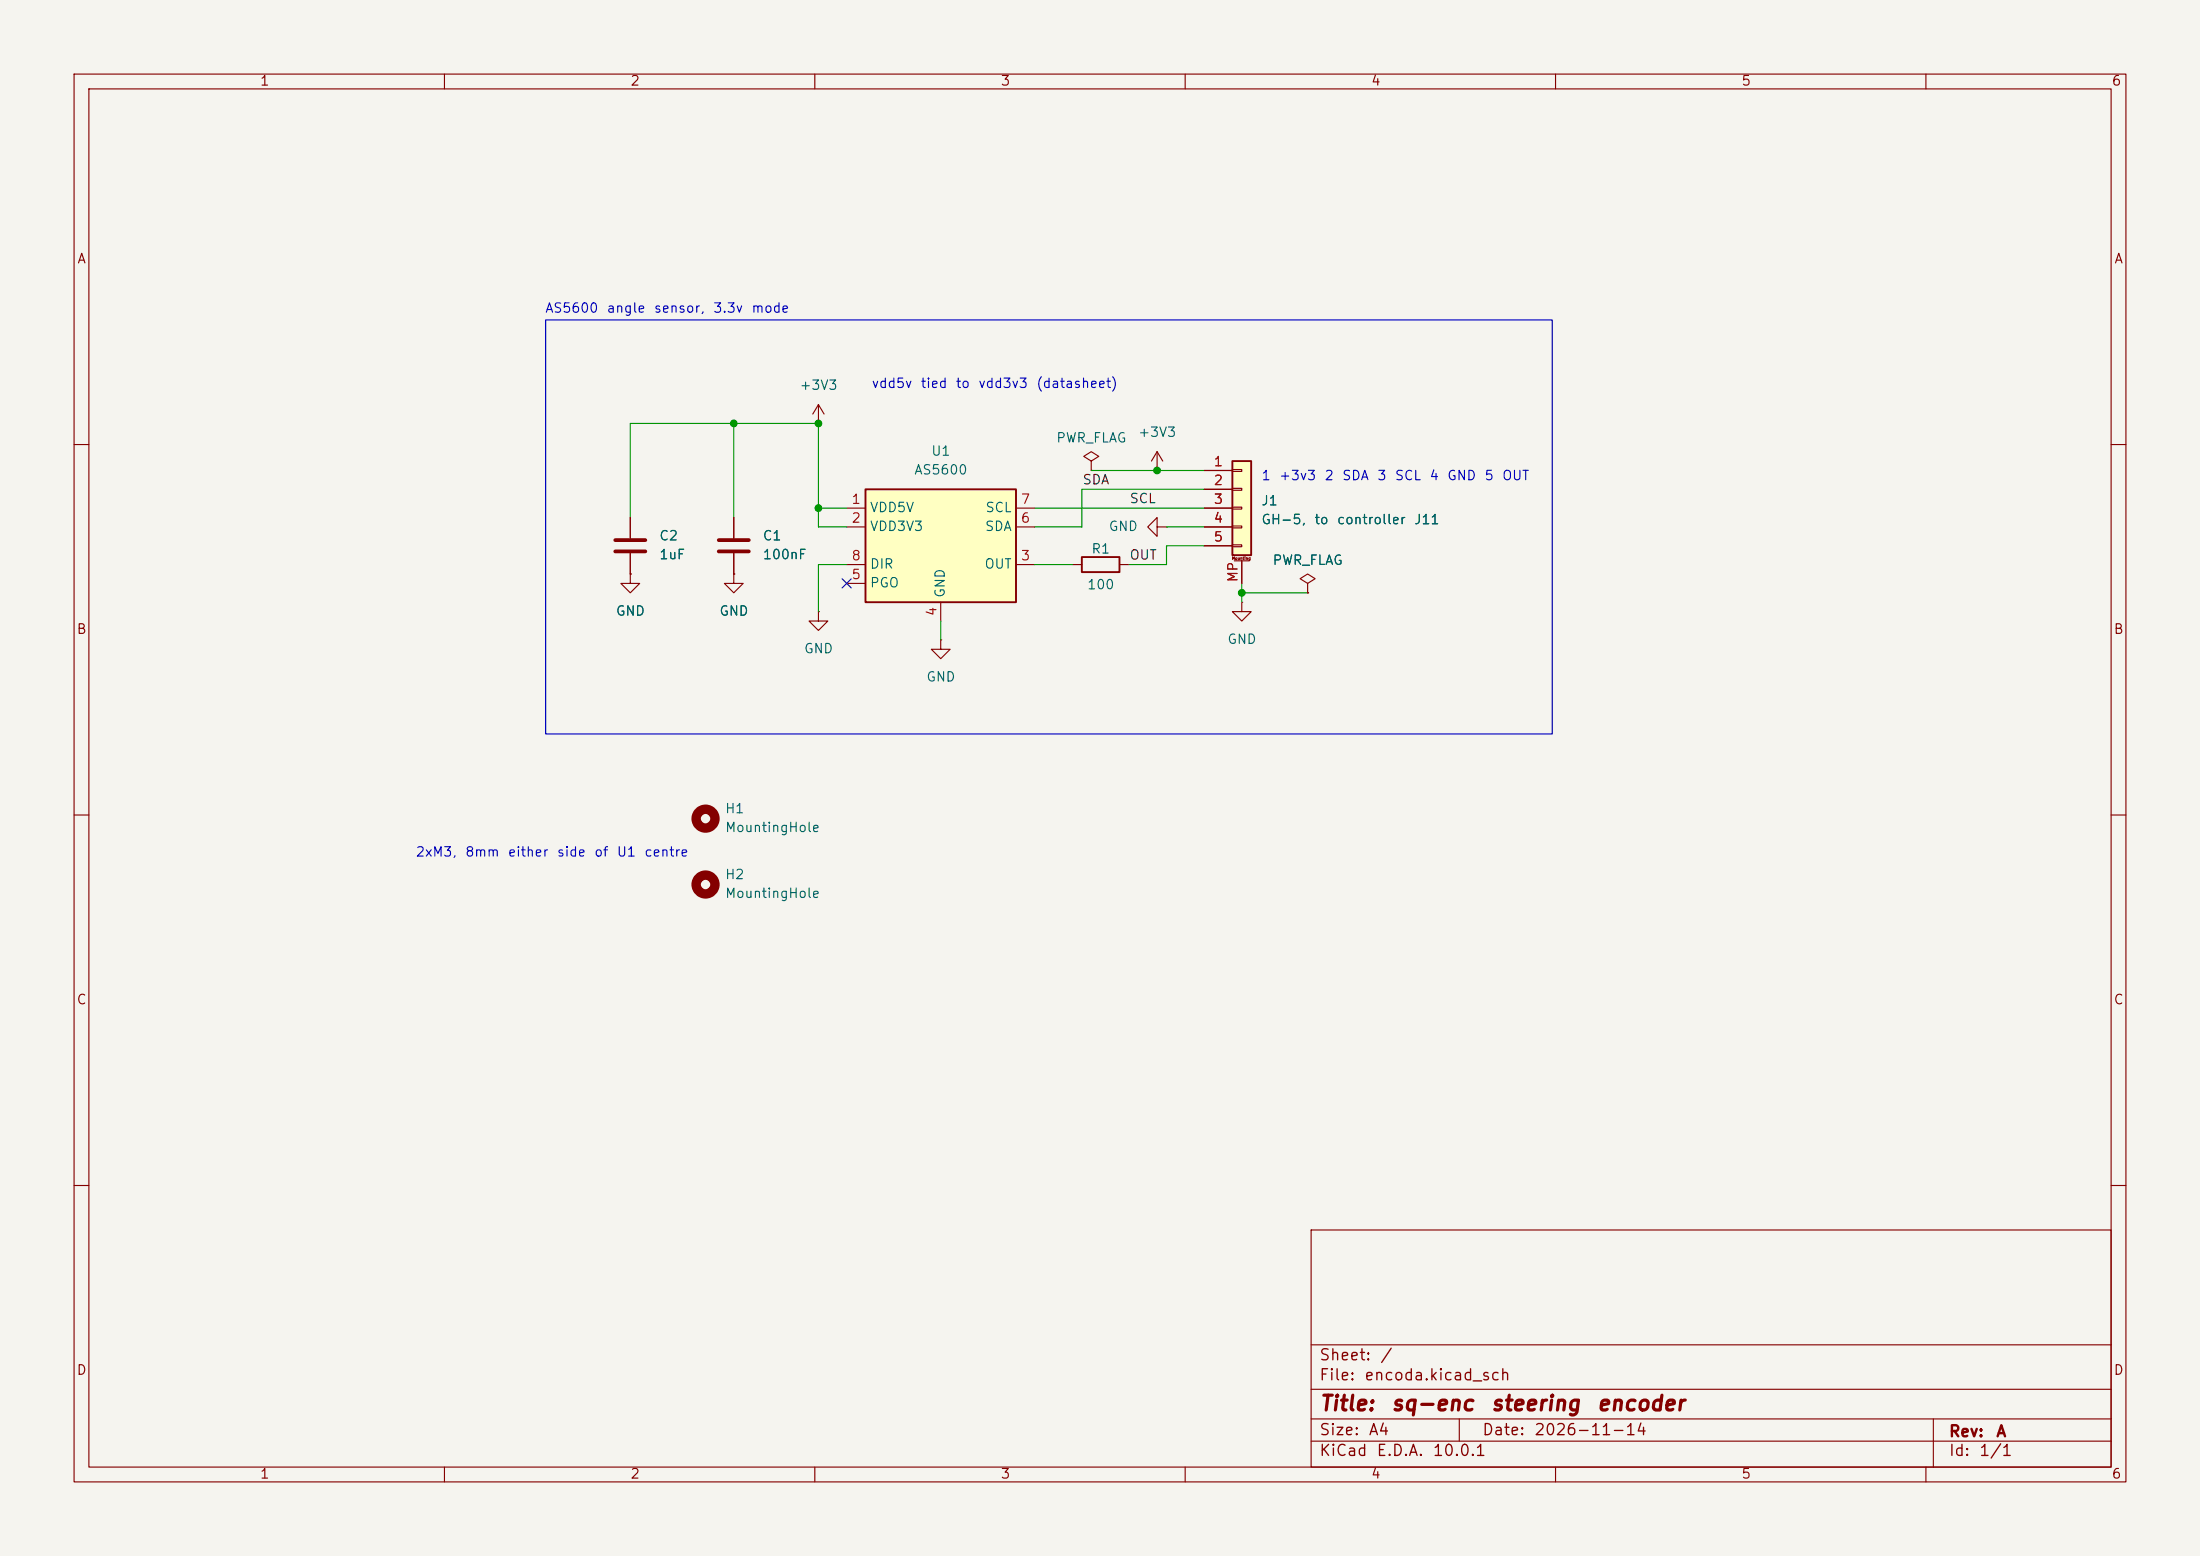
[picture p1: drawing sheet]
<svg xmlns="http://www.w3.org/2000/svg" width="297mm" height="210mm" viewBox="0 0 297 210" stroke-linecap="round" stroke-linejoin="round" font-family="sans-serif">
<path d="M0 0h297v210h-297z" fill="#f5f4ef" stroke="#f5f4ef" stroke-width=".14"/>
<g fill="none" stroke="#840000" stroke-width=".15">
<path d="M10 10h277v190h-277zM12 12h273v186h-273zM60 10v2M110 10v2M160 10v2M210 10v2M260 10v2M10 60h2M85.1 77.5v1.2h1.3l-1.3 1.3-1.3-1.3h1.3M85.1 77.5h.1M85.1 69.9v2.7M85.1 74.7v2.8"/>
<path d="M99.1 77.5v1.2h1.2l-1.2 1.3-1.3-1.3h1.3M99.1 77.5h.1M99.1 69.9v2.7M99.1 74.7v2.8M176.5 78.7l1-.6-1-.6-1 .6 1 .6v1.3M285 60h2M167.6 81.3v1.3h1.3l-1.3 1.2-1.2-1.2h1.2M167.6 81.3h.1M176.5 80h.1M10 110h2M285 110h2M10 160h2"/>
<path d="M177 166h108v32h-108zM285 160h2M60 198v2M110 198v2M160 198v2M177 194.5h108M177 191.5h108M177 187.5h108M177 181.5h108M197 191.5v3M210 198v2M260 198v2"/>
<path d="M261 191.5v6.5"/>
</g>
<path d="M83.1 72.9h4M83.1 74.4h4M97 72.9h4.1M97 74.4h4.1" fill="none" stroke="#840000" stroke-width=".51"/>
<path d="M116.8 66h20.4v15.3h-20.4z" fill="#ffffc2"/>
<path d="M116.8 66h20.4v15.3h-20.4z" fill="none" stroke="#840000" stroke-width=".25"/>
<path d="M110.5 57.2h.1M110.5 54.6l-.8 1.3M110.5 54.6l.8 1.3M110.5 54.6v2.6M114.3 68.6h2.5M114.3 71.1h2.5M114.3 76.2h2.5M114.3 78.7h2.5M137.2 68.6h2.5M137.2 71.1h2.5M137.2 76.2h2.5M127 81.3v2.5" fill="none" stroke="#840000" stroke-width=".15"/>
<path d="M166.4 62.2h2.5v12.7h-2.5z" fill="#ffffc2"/>
<path d="M146 75.2h5.1v2h-5.1zM166.4 62.2h2.5v12.7h-2.5z" fill="none" stroke="#840000" stroke-width=".25"/>
<g fill="none" stroke="#840000" stroke-width=".15">
<path d="M85.1 77.5h.1M85.1 69.9v2.7M85.1 74.7v2.8M99.1 77.5h.1M99.1 69.9v2.7M99.1 74.7v2.8M144.8 76.2h1.2M147.3 62.2l1-.6-1-.6-1 .6 1 .6v1.3M147.3 63.5h.1M151.1 76.2h1.3M156.2 71.1v-1.2l-1.3 1.2 1.3 1.3v-1.3h1.3M156.2 63.5h.1"/>
<path d="M156.2 61l-.8 1.2M156.2 61l.8 1.2M156.2 61v2.5M157.5 71.1h.1M162.6 63.5h3.8M162.6 66h3.8M162.6 68.6h3.8M162.6 71.1h3.8M162.6 73.7h3.8M166.4 63.4h1.2v.2h-1.2zM166.4 65.9h1.2v.3h-1.2zM166.4 68.5h1.2v.2h-1.2z"/>
<path d="M166.4 71h1.2v.2h-1.2zM166.4 73.5h1.2v.3h-1.2zM166.6 75.7h2.1M167.6 75.7v3M110.5 82.6v1.2h1.3l-1.3 1.3-1.3-1.3h1.3M110.5 82.6h.1M127 86.4v1.2h1.3l-1.3 1.3-1.3-1.3h1.3M127 86.4h.1M176.5 80h.1"/>
</g>
<g fill="none" stroke="#840000" stroke-width="1.3">
<circle cx="95.2" cy="110.5" r="1.27"/>
<circle cx="95.2" cy="119.4" r="1.27"/>
</g>
<g fill="none" stroke="#009600" stroke-width=".15">
<path d="M99.1 57.2v12.7M85.1 69.9v-12.7h25.4v13.9h3.8M110.5 68.6h3.8M114.3 76.2h-3.8v6.4M139.7 76.2h5.1M139.7 68.6h22.9M147.3 63.5h15.3M157.5 71.1h5.1M162.6 73.7h-5.1v2.5h-5.1M162.6 66h-16.6v5.1h-6.3M167.6 78.7v2.6M127 83.8v2.6"/>
<path d="M167.6 80h8.9"/>
</g>
<path d="M113.7 78.1l1.2 1.2M114.9 78.1l-1.2 1.2" fill="none" stroke="#000084" stroke-width=".15"/>
<path d="M73.7 43.2h135.8v55.9h-135.8z" fill="none" stroke="#0000c2" stroke-width=".15"/>
<g fill="#009600" stroke="#009600" stroke-width=".14">
<circle cx="99.1" cy="57.2" r=".46"/>
<circle cx="110.5" cy="57.2" r=".46"/>
<circle cx="110.5" cy="68.6" r=".46"/>
<circle cx="167.6" cy="80" r=".46"/>
<circle cx="156.2" cy="63.5" r=".46"/>
</g>
<g font-size="2" fill="#840000">
<text x="178" y="190.9">Title:</text>
<text x="187.7" y="190.9">sq-enc</text>
<text x="201.1" y="190.9">steering</text>
<text x="215.4" y="190.9">encoder</text>
</g>
<g font-size="1.5" fill="#840000">
<text x="178" y="184">Sheet:</text>
<text x="186.2" y="184">/</text>
<text x="178" y="186.7">File:</text>
<text x="184.1" y="186.7">encoda.kicad_sch</text>
<text x="178" y="196.9">KiCad</text>
<text x="178" y="194.1">Size:</text>
<text x="184.7" y="194.1">A4</text>
<text x="185.7" y="196.9">E.D.A.</text>
<text x="193.3" y="196.9">10.0.1</text>
<text x="200" y="194.1">Date:</text>
<text x="207" y="194.1">2026-11-14</text>
<text x="263" y="194.3">Rev:</text>
<text x="263" y="196.9">Id:</text>
<text x="267.1" y="196.9">1/1</text>
<text x="269.4" y="194.3">A</text>
</g>
<g font-size="1.3" fill="#840000">
<text x="35" y="11.9">1</text>
<text x="85" y="11.9">2</text>
<text x="135" y="11.9">3</text>
<text x="185" y="11.9">4</text>
<text x="235" y="11.9">5</text>
<text x="285" y="11.9">6</text>
<text x="10.3" y="35.9">A</text>
<text x="285.3" y="35.9">A</text>
<text x="10.3" y="85.9">B</text>
<text x="285.3" y="85.9">B</text>
<text x="10.3" y="135.9">C</text>
<text x="285.3" y="135.9">C</text>
<text x="10.3" y="185.9">D</text>
<text x="285.3" y="185.9">D</text>
<text x="35" y="199.9">1</text>
<text x="85" y="199.9">2</text>
<text x="135" y="199.9">3</text>
<text x="185" y="199.9">4</text>
<text x="235" y="199.9">5</text>
<text x="285" y="199.9">6</text>
</g>
<g font-size="1.3" fill="#0000c2">
<text x="73.5" y="42.5">AS5600</text>
<text x="81.8" y="42.5">angle</text>
<text x="88.2" y="42.5">sensor,</text>
<text x="96.2" y="42.5">3.3v</text>
<text x="101.3" y="42.5">mode</text>
<text x="117.6" y="52.7">vdd5v</text>
<text x="124.2" y="52.7">tied</text>
<text x="128.9" y="52.7">to</text>
<text x="132" y="52.7">vdd3v3</text>
<text x="139.8" y="52.7">(datasheet)</text>
<text x="170.2" y="65.1">1</text>
<text x="172.6" y="65.1">+3v3</text>
<text x="178.7" y="65.1">2</text>
<text x="181.1" y="65.1">SDA</text>
<text x="185.8" y="65.1">3</text>
<text x="188.2" y="65.1">SCL</text>
<text x="192.9" y="65.1">4</text>
<text x="195.3" y="65.1">GND</text>
<text x="200.3" y="65.1">5</text>
<text x="202.7" y="65.1">OUT</text>
<text x="56" y="115.9">2xM3,</text>
<text x="62.7" y="115.9">8mm</text>
<text x="68.5" y="115.9">either</text>
<text x="75.1" y="115.9">side</text>
<text x="80.1" y="115.9">of</text>
<text x="83.2" y="115.9">U1</text>
<text x="86.9" y="115.9">centre</text>
</g>
<g font-size="1.3" fill="#006464">
<text x="107.8" y="52.9">+3V3</text>
<text x="153.6" y="59.3">+3V3</text>
<text x="123.3" y="64.4">AS5600</text>
<text x="125.6" y="61.8">U1</text>
<text x="142.5" y="60">PWR_FLAG</text>
<text x="117.3" y="69.4">VDD5V</text>
<text x="117.3" y="72">VDD3V3</text>
<text x="132.9" y="72">SDA</text>
<text x="132.9" y="69.4">SCL</text>
<text x="149.6" y="72">GND</text>
<text x="170.2" y="68.5">J1</text>
<text x="170.2" y="71.1">GH-5,</text>
<text x="177.3" y="71.1">to</text>
<text x="180.4" y="71.1">controller</text>
<text x="190.8" y="71.1">J11</text>
<text x="88.9" y="73.3">C2</text>
<text x="88.9" y="75.8">1uF</text>
<text x="102.9" y="73.3">C1</text>
<text x="102.9" y="75.8">100nF</text>
<text x="117.3" y="77.1">DIR</text>
<text x="132.8" y="77.1">OUT</text>
<text x="147.2" y="75">R1</text>
<text x="171.7" y="76.6">PWR_FLAG</text>
<text x="83.1" y="83.4">GND</text>
<text x="97" y="83.4">GND</text>
<text x="117.3" y="79.6">PGO</text>
<text x="127.9" y="80.8" transform="rotate(-90 127.9 80.8)">GND</text>
<text x="146.7" y="79.9">100</text>
<text x="108.5" y="88.5">GND</text>
<text x="165.6" y="87.2">GND</text>
<text x="125" y="92.3">GND</text>
<text x="97.8" y="110.1">H1</text>
<text x="97.8" y="112.6">MountingHole</text>
<text x="97.8" y="119">H2</text>
<text x="97.8" y="121.5">MountingHole</text>
</g>
<g font-size="1.3" fill="#0f0f0f">
<text x="146" y="65.7">SDA</text>
<text x="152.4" y="68.2">SCL</text>
<text x="152.4" y="75.9">OUT</text>
</g>
<g font-size="1.3" fill="#a90000">
<text x="163.8" y="63.2">1</text>
<text x="163.8" y="65.8">2</text>
<text x="114.9" y="68.3">1</text>
<text x="114.9" y="70.9">2</text>
<text x="137.7" y="70.9">6</text>
<text x="137.7" y="68.3">7</text>
<text x="163.8" y="68.3">3</text>
<text x="163.8" y="70.9">4</text>
<text x="114.9" y="75.9">8</text>
<text x="137.7" y="75.9">3</text>
<text x="163.8" y="73.4">5</text>
<text x="114.9" y="78.5">5</text>
<text x="126.7" y="83.3" transform="rotate(-90 126.7 83.3)">4</text>
<text x="167.4" y="78.7" transform="rotate(-90 167.4 78.7)">MP</text>
</g>
<text font-size=".4" fill="#840000" x="166.3" y="75.6">Mounting</text>
</svg>
